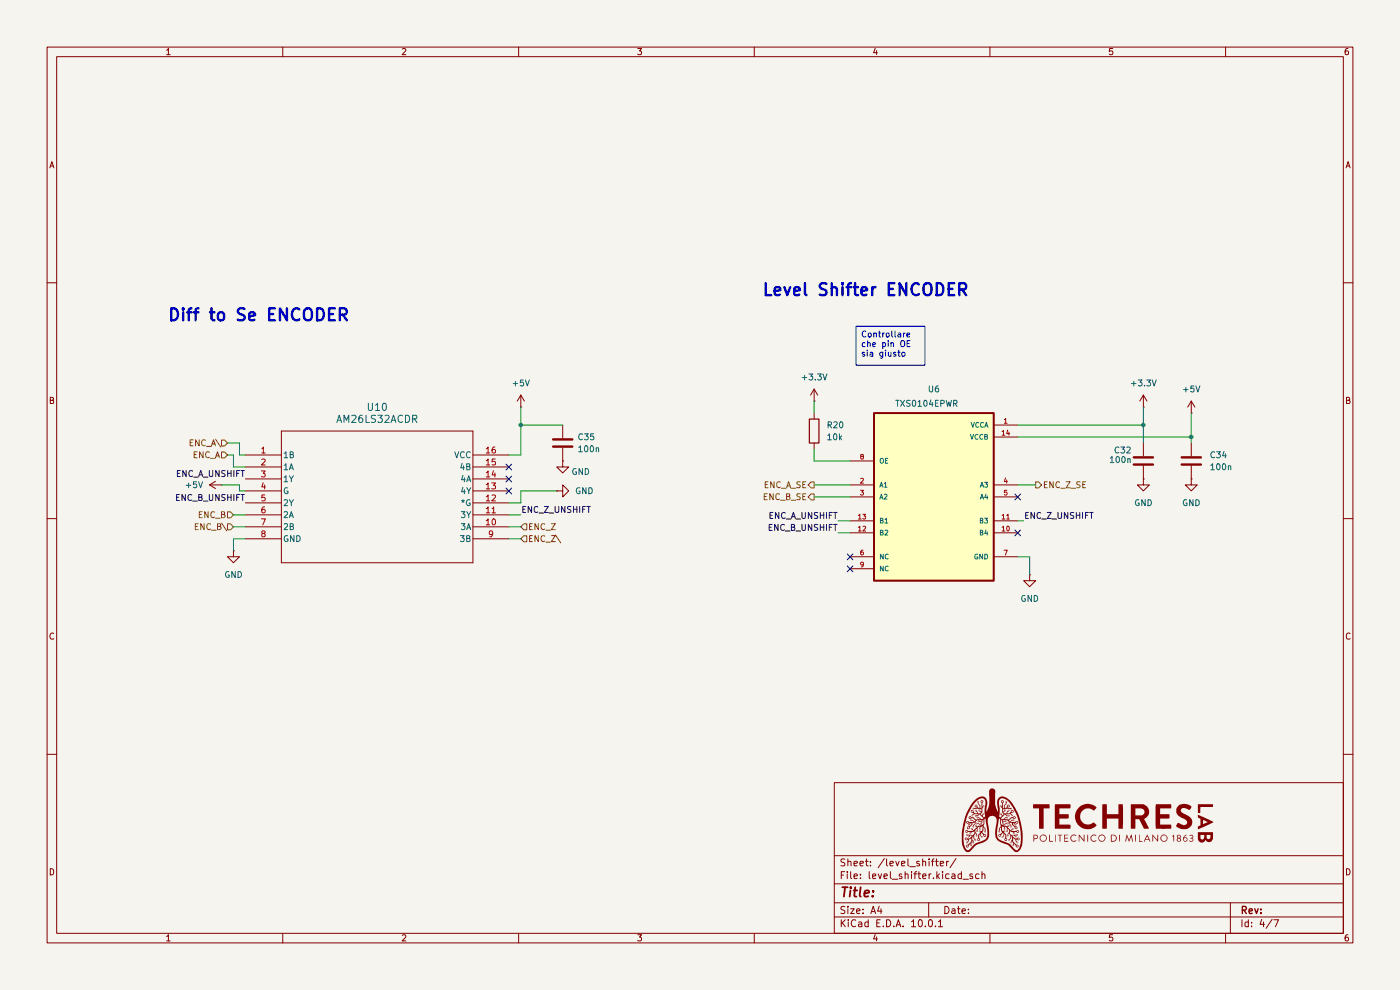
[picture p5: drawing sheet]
(kicad_sch
 (version 20260306)
 (generator "eeschema")
 (generator_version "10.0")
 (paper "A4")
 (lib_symbols
  (symbol "AM26LS32ACDR:AM26LS32ACDR"
   (pin_names
    (offset 0.254)) (exclude_from_sim no) (in_bom yes) (on_board yes)
   (in_pos_files yes)
   (duplicate_pin_numbers_are_jumpers no)
   (property "Reference" "U" (at 27.94 10.16 0) (show_name no) (do_not_autoplace no) (effects (font (size 1.524 1.524))))
   (property "Value" "AM26LS32ACDR" (at 27.94 7.62 0) (show_name no) (do_not_autoplace no) (effects (font (size 1.524 1.524))))
   (property "Footprint" "D16" (at 0 0 0) (show_name no) (do_not_autoplace no) (hide yes) (effects (font (size 1.27 1.27)
    (italic yes))))
   (property "Datasheet" "https://www.ti.com/lit/gpn/am26ls32ac" (at 0 0 0) (show_name no) (do_not_autoplace no) (hide yes) (effects (font (size 1.27 1.27)
    (italic yes))))
   (property "Description" "" (at 0 0 0) (show_name no) (do_not_autoplace no) (hide yes) (effects (font (size 1.27 1.27))))
   (property "ki_locked" "" (at 0 0 0) (show_name no) (do_not_autoplace no) (effects (font (size 1.27 1.27))))
   (symbol "AM26LS32ACDR_0_1"
    (polyline (pts (xy 7.62 5.08) (xy 7.62 -22.86)) (stroke (width 0.127) (type default)) (fill (type none)))
    (polyline (pts (xy 7.62 -22.86) (xy 48.26 -22.86)) (stroke (width 0.127) (type default)) (fill (type none)))
    (polyline (pts (xy 48.26 5.08) (xy 7.62 5.08)) (stroke (width 0.127) (type default)) (fill (type none)))
    (polyline (pts (xy 48.26 -22.86) (xy 48.26 5.08)) (stroke (width 0.127) (type default)) (fill (type none)))
    (pin input line (at 0 0 0) (length 7.62) (name "1B" (effects (font (size 1.27 1.27)))) (number "1" (effects (font (size 1.27 1.27)))))
    (pin input line (at 0 -2.54 0) (length 7.62) (name "1A" (effects (font (size 1.27 1.27)))) (number "2" (effects (font (size 1.27 1.27)))))
    (pin output line (at 0 -5.08 0) (length 7.62) (name "1Y" (effects (font (size 1.27 1.27)))) (number "3" (effects (font (size 1.27 1.27)))))
    (pin unspecified line (at 0 -7.62 0) (length 7.62) (name "G" (effects (font (size 1.27 1.27)))) (number "4" (effects (font (size 1.27 1.27)))))
    (pin output line (at 0 -10.16 0) (length 7.62) (name "2Y" (effects (font (size 1.27 1.27)))) (number "5" (effects (font (size 1.27 1.27)))))
    (pin input line (at 0 -12.7 0) (length 7.62) (name "2A" (effects (font (size 1.27 1.27)))) (number "6" (effects (font (size 1.27 1.27)))))
    (pin input line (at 0 -15.24 0) (length 7.62) (name "2B" (effects (font (size 1.27 1.27)))) (number "7" (effects (font (size 1.27 1.27)))))
    (pin power_in line (at 0 -17.78 0) (length 7.62) (name "GND" (effects (font (size 1.27 1.27)))) (number "8" (effects (font (size 1.27 1.27)))))
    (pin input line (at 55.88 -17.78 180) (length 7.62) (name "3B" (effects (font (size 1.27 1.27)))) (number "9" (effects (font (size 1.27 1.27)))))
    (pin input line (at 55.88 -15.24 180) (length 7.62) (name "3A" (effects (font (size 1.27 1.27)))) (number "10" (effects (font (size 1.27 1.27)))))
    (pin output line (at 55.88 -12.7 180) (length 7.62) (name "3Y" (effects (font (size 1.27 1.27)))) (number "11" (effects (font (size 1.27 1.27)))))
    (pin unspecified line (at 55.88 -10.16 180) (length 7.62) (name "*G" (effects (font (size 1.27 1.27)))) (number "12" (effects (font (size 1.27 1.27)))))
    (pin output line (at 55.88 -7.62 180) (length 7.62) (name "4Y" (effects (font (size 1.27 1.27)))) (number "13" (effects (font (size 1.27 1.27)))))
    (pin input line (at 55.88 -5.08 180) (length 7.62) (name "4A" (effects (font (size 1.27 1.27)))) (number "14" (effects (font (size 1.27 1.27)))))
    (pin input line (at 55.88 -2.54 180) (length 7.62) (name "4B" (effects (font (size 1.27 1.27)))) (number "15" (effects (font (size 1.27 1.27)))))
    (pin power_in line (at 55.88 0 180) (length 7.62) (name "VCC" (effects (font (size 1.27 1.27)))) (number "16" (effects (font (size 1.27 1.27))))))
   (embedded_fonts no))
  (symbol "Device:C"
   (pin_numbers (hide yes))
   (pin_names
    (offset 0.254)) (exclude_from_sim no) (in_bom yes) (on_board yes)
   (in_pos_files yes)
   (duplicate_pin_numbers_are_jumpers no)
   (property "Reference" "C" (at 0.635 2.54 0) (show_name no) (do_not_autoplace no) (effects (font (size 1.27 1.27)) (justify left)))
   (property "Value" "C" (at 0.635 -2.54 0) (show_name no) (do_not_autoplace no) (effects (font (size 1.27 1.27)) (justify left)))
   (property "Footprint" "" (at 0.9652 -3.81 0) (show_name no) (do_not_autoplace no) (hide yes) (effects (font (size 1.27 1.27))))
   (property "Datasheet" "" (at 0 0 0) (show_name no) (do_not_autoplace no) (hide yes) (effects (font (size 1.27 1.27))))
   (property "Description" "Unpolarized capacitor" (at 0 0 0) (show_name no) (do_not_autoplace no) (hide yes) (effects (font (size 1.27 1.27))))
   (symbol "C_0_1"
    (polyline (pts (xy -2.032 0.762) (xy 2.032 0.762)) (stroke (width 0.508) (type default)) (fill (type none)))
    (polyline (pts (xy -2.032 -0.762) (xy 2.032 -0.762)) (stroke (width 0.508) (type default)) (fill (type none))))
   (symbol "C_1_1"
    (pin passive line (at 0 3.81 270) (length 2.794) (name "" (effects (font (size 1.27 1.27)))) (number "1" (effects (font (size 1.27 1.27)))))
    (pin passive line (at 0 -3.81 90) (length 2.794) (name "" (effects (font (size 1.27 1.27)))) (number "2" (effects (font (size 1.27 1.27))))))
   (embedded_fonts no))
  (symbol "Device:R"
   (pin_numbers (hide yes))
   (pin_names
    (offset 0)) (exclude_from_sim no) (in_bom yes) (on_board yes)
   (in_pos_files yes)
   (duplicate_pin_numbers_are_jumpers no)
   (property "Reference" "R" (at 2.032 0 90) (show_name no) (do_not_autoplace no) (effects (font (size 1.27 1.27))))
   (property "Value" "R" (at 0 0 90) (show_name no) (do_not_autoplace no) (effects (font (size 1.27 1.27))))
   (property "Footprint" "" (at -1.778 0 90) (show_name no) (do_not_autoplace no) (hide yes) (effects (font (size 1.27 1.27))))
   (property "Datasheet" "" (at 0 0 0) (show_name no) (do_not_autoplace no) (hide yes) (effects (font (size 1.27 1.27))))
   (property "Description" "Resistor" (at 0 0 0) (show_name no) (do_not_autoplace no) (hide yes) (effects (font (size 1.27 1.27))))
   (symbol "R_0_1"
    (rectangle (start -1.016 -2.54) (end 1.016 2.54) (stroke (width 0.254) (type default)) (fill (type none))))
   (symbol "R_1_1"
    (pin passive line (at 0 3.81 270) (length 1.27) (name "" (effects (font (size 1.27 1.27)))) (number "1" (effects (font (size 1.27 1.27)))))
    (pin passive line (at 0 -3.81 90) (length 1.27) (name "" (effects (font (size 1.27 1.27)))) (number "2" (effects (font (size 1.27 1.27))))))
   (embedded_fonts no))
  (symbol "TXS0104EPWR:TXS0104EPWR"
   (pin_names
    (offset 1.016)) (exclude_from_sim no) (in_bom yes) (on_board yes)
   (in_pos_files yes)
   (duplicate_pin_numbers_are_jumpers no)
   (property "Reference" "U" (at -12.7 18.78 0) (show_name no) (do_not_autoplace no) (effects (font (size 1.27 1.27)) (justify left bottom)))
   (property "Value" "TXS0104EPWR" (at -12.7 -21.78 0) (show_name no) (do_not_autoplace no) (effects (font (size 1.27 1.27)) (justify left bottom)))
   (property "Footprint" "TXS0104EPWR:SOP65P640X120-14N" (at 0 0 0) (show_name no) (do_not_autoplace no) (hide yes) (effects (font (size 1.27 1.27)) (justify bottom)))
   (property "Datasheet" "" (at 0 0 0) (show_name no) (do_not_autoplace no) (hide yes) (effects (font (size 1.27 1.27))))
   (property "Description" "Four-bit bidirectional voltage-level shifter for open-drain and push-pull applications" (at 0 0 0) (show_name no) (do_not_autoplace no) (hide yes) (effects (font (size 1.27 1.27)) (justify bottom)))
   (property "MF" "Texas Instruments" (at 0 0 0) (show_name no) (do_not_autoplace no) (hide yes) (effects (font (size 1.27 1.27)) (justify bottom)))
   (property "Package" "TSSOP-14 Texas Instruments" (at 0 0 0) (show_name no) (do_not_autoplace no) (hide yes) (effects (font (size 1.27 1.27)) (justify bottom)))
   (property "Price" "None" (at 0 0 0) (show_name no) (do_not_autoplace no) (hide yes) (effects (font (size 1.27 1.27)) (justify bottom)))
   (property "SnapEDA_Link" "https://www.snapeda.com/parts/TXS0104EPWR/Texas+Instruments/view-part/?ref=snap" (at 0 0 0) (show_name no) (do_not_autoplace no) (hide yes) (effects (font (size 1.27 1.27)) (justify bottom)))
   (property "MP" "TXS0104EPWR" (at 0 0 0) (show_name no) (do_not_autoplace no) (hide yes) (effects (font (size 1.27 1.27)) (justify bottom)))
   (property "Availability" "In Stock" (at 0 0 0) (show_name no) (do_not_autoplace no) (hide yes) (effects (font (size 1.27 1.27)) (justify bottom)))
   (property "Check_prices" "https://www.snapeda.com/parts/TXS0104EPWR/Texas+Instruments/view-part/?ref=eda" (at 0 0 0) (show_name no) (do_not_autoplace no) (hide yes) (effects (font (size 1.27 1.27)) (justify bottom)))
   (symbol "TXS0104EPWR_0_0"
    (rectangle (start -12.7 -17.78) (end 12.7 17.78) (stroke (width 0.41) (type default)) (fill (type background)))
    (pin power_in line (at 17.78 15.24 180) (length 5.08) (name "VCCA" (effects (font (size 1.016 1.016)))) (number "1" (effects (font (size 1.016 1.016)))))
    (pin bidirectional line (at -17.78 2.54 0) (length 5.08) (name "A1" (effects (font (size 1.016 1.016)))) (number "2" (effects (font (size 1.016 1.016)))))
    (pin bidirectional line (at -17.78 0 0) (length 5.08) (name "A2" (effects (font (size 1.016 1.016)))) (number "3" (effects (font (size 1.016 1.016)))))
    (pin bidirectional line (at 17.78 2.54 180) (length 5.08) (name "A3" (effects (font (size 1.016 1.016)))) (number "4" (effects (font (size 1.016 1.016)))))
    (pin bidirectional line (at 17.78 0 180) (length 5.08) (name "A4" (effects (font (size 1.016 1.016)))) (number "5" (effects (font (size 1.016 1.016)))))
    (pin power_in line (at 17.78 -12.7 180) (length 5.08) (name "GND" (effects (font (size 1.016 1.016)))) (number "7" (effects (font (size 1.016 1.016)))))
    (pin input line (at -17.78 7.62 0) (length 5.08) (name "OE" (effects (font (size 1.016 1.016)))) (number "8" (effects (font (size 1.016 1.016)))))
    (pin bidirectional line (at 17.78 -7.62 180) (length 5.08) (name "B4" (effects (font (size 1.016 1.016)))) (number "10" (effects (font (size 1.016 1.016)))))
    (pin bidirectional line (at 17.78 -5.08 180) (length 5.08) (name "B3" (effects (font (size 1.016 1.016)))) (number "11" (effects (font (size 1.016 1.016)))))
    (pin bidirectional line (at -17.78 -7.62 0) (length 5.08) (name "B2" (effects (font (size 1.016 1.016)))) (number "12" (effects (font (size 1.016 1.016)))))
    (pin bidirectional line (at -17.78 -5.08 0) (length 5.08) (name "B1" (effects (font (size 1.016 1.016)))) (number "13" (effects (font (size 1.016 1.016)))))
    (pin power_in line (at 17.78 12.7 180) (length 5.08) (name "VCCB" (effects (font (size 1.016 1.016)))) (number "14" (effects (font (size 1.016 1.016))))))
   (symbol "TXS0104EPWR_1_0"
    (pin bidirectional line (at -17.78 -12.7 0) (length 5.08) (name "NC" (effects (font (size 1.016 1.016)))) (number "6" (effects (font (size 1.016 1.016)))))
    (pin bidirectional line (at -17.78 -15.24 0) (length 5.08) (name "NC" (effects (font (size 1.016 1.016)))) (number "9" (effects (font (size 1.016 1.016))))))
   (embedded_fonts no))
  (symbol "power:+3.3V"
   (power global)
   (pin_numbers (hide yes))
   (pin_names
    (offset 0) (hide yes)) (exclude_from_sim no) (in_bom yes) (on_board yes)
   (in_pos_files yes)
   (duplicate_pin_numbers_are_jumpers no)
   (property "Reference" "#PWR" (at 0 -3.81 0) (show_name no) (do_not_autoplace no) (hide yes) (effects (font (size 1.27 1.27))))
   (property "Value" "+3.3V" (at 0 3.556 0) (show_name no) (do_not_autoplace no) (effects (font (size 1.27 1.27))))
   (property "Footprint" "" (at 0 0 0) (show_name no) (do_not_autoplace no) (hide yes) (effects (font (size 1.27 1.27))))
   (property "Datasheet" "" (at 0 0 0) (show_name no) (do_not_autoplace no) (hide yes) (effects (font (size 1.27 1.27))))
   (property "Description" "Power symbol creates a global label with name \"+3.3V\"" (at 0 0 0) (show_name no) (do_not_autoplace no) (hide yes) (effects (font (size 1.27 1.27))))
   (symbol "+3.3V_0_1"
    (polyline (pts (xy -0.762 1.27) (xy 0 2.54)) (stroke (width 0) (type default)) (fill (type none)))
    (polyline (pts (xy 0 2.54) (xy 0.762 1.27)) (stroke (width 0) (type default)) (fill (type none)))
    (polyline (pts (xy 0 0) (xy 0 2.54)) (stroke (width 0) (type default)) (fill (type none))))
   (symbol "+3.3V_1_1"
    (pin power_in line (at 0 0 90) (length 0) (name "" (effects (font (size 1.27 1.27)))) (number "1" (effects (font (size 1.27 1.27))))))
   (embedded_fonts no))
  (symbol "power:+5V"
   (power global)
   (pin_numbers (hide yes))
   (pin_names
    (offset 0) (hide yes)) (exclude_from_sim no) (in_bom yes) (on_board yes)
   (in_pos_files yes)
   (duplicate_pin_numbers_are_jumpers no)
   (property "Reference" "#PWR" (at 0 -3.81 0) (show_name no) (do_not_autoplace no) (hide yes) (effects (font (size 1.27 1.27))))
   (property "Value" "+5V" (at 0 3.556 0) (show_name no) (do_not_autoplace no) (effects (font (size 1.27 1.27))))
   (property "Footprint" "" (at 0 0 0) (show_name no) (do_not_autoplace no) (hide yes) (effects (font (size 1.27 1.27))))
   (property "Datasheet" "" (at 0 0 0) (show_name no) (do_not_autoplace no) (hide yes) (effects (font (size 1.27 1.27))))
   (property "Description" "Power symbol creates a global label with name \"+5V\"" (at 0 0 0) (show_name no) (do_not_autoplace no) (hide yes) (effects (font (size 1.27 1.27))))
   (symbol "+5V_0_1"
    (polyline (pts (xy -0.762 1.27) (xy 0 2.54)) (stroke (width 0) (type default)) (fill (type none)))
    (polyline (pts (xy 0 2.54) (xy 0.762 1.27)) (stroke (width 0) (type default)) (fill (type none)))
    (polyline (pts (xy 0 0) (xy 0 2.54)) (stroke (width 0) (type default)) (fill (type none))))
   (symbol "+5V_1_1"
    (pin power_in line (at 0 0 90) (length 0) (name "" (effects (font (size 1.27 1.27)))) (number "1" (effects (font (size 1.27 1.27))))))
   (embedded_fonts no))
  (symbol "power:GND"
   (power global)
   (pin_numbers (hide yes))
   (pin_names
    (offset 0) (hide yes)) (exclude_from_sim no) (in_bom yes) (on_board yes)
   (in_pos_files yes)
   (duplicate_pin_numbers_are_jumpers no)
   (property "Reference" "#PWR" (at 0 -6.35 0) (show_name no) (do_not_autoplace no) (hide yes) (effects (font (size 1.27 1.27))))
   (property "Value" "GND" (at 0 -3.81 0) (show_name no) (do_not_autoplace no) (effects (font (size 1.27 1.27))))
   (property "Footprint" "" (at 0 0 0) (show_name no) (do_not_autoplace no) (hide yes) (effects (font (size 1.27 1.27))))
   (property "Datasheet" "" (at 0 0 0) (show_name no) (do_not_autoplace no) (hide yes) (effects (font (size 1.27 1.27))))
   (property "Description" "Power symbol creates a global label with name \"GND\" , ground" (at 0 0 0) (show_name no) (do_not_autoplace no) (hide yes) (effects (font (size 1.27 1.27))))
   (symbol "GND_0_1"
    (polyline (pts (xy 0 0) (xy 0 -1.27) (xy 1.27 -1.27) (xy 0 -2.54) (xy -1.27 -1.27) (xy 0 -1.27)) (stroke (width 0) (type default)) (fill (type none))))
   (symbol "GND_1_1"
    (pin power_in line (at 0 0 270) (length 0) (name "" (effects (font (size 1.27 1.27)))) (number "1" (effects (font (size 1.27 1.27))))))
   (embedded_fonts no)))
 (text "Level Shifter ENCODER\n"
  (exclude_from_sim no)
  (at 183.642 59.182 0)
  (effects (font (size 2.54 2.54) (thickness 0.508)
    (bold yes))))
 (text "Diff to Se ENCODER"
  (exclude_from_sim no)
  (at 54.864 64.516 0)
  (effects (font (size 2.54 2.54) (thickness 0.508)
    (bold yes))))
 (junction
  (at 252.73 90.17)
  (diameter 0)
  (color 0 0 0 0))
 (junction
  (at 242.57 87.63)
  (diameter 0)
  (color 0 0 0 0))
 (junction
  (at 110.49 87.63)
  (diameter 0)
  (color 0 0 0 0))
 (no_connect
  (at 107.95 96.52))
 (no_connect
  (at 215.9 110.49))
 (no_connect
  (at 180.34 118.11))
 (no_connect
  (at 215.9 102.87))
 (no_connect
  (at 107.95 101.6))
 (no_connect
  (at 107.95 99.06))
 (no_connect
  (at 180.34 115.57))
 (wire
  (pts (xy 110.49 104.14) (xy 110.49 101.6))
  (stroke (width 0) (type default)))
 (wire
  (pts (xy 107.95 104.14) (xy 110.49 104.14))
  (stroke (width 0) (type default)))
 (wire
  (pts (xy 48.26 91.44) (xy 50.8 91.44))
  (stroke (width 0) (type default)))
 (wire
  (pts (xy 242.57 83.82) (xy 242.57 87.63))
  (stroke (width 0) (type default)))
 (wire
  (pts (xy 242.57 87.63) (xy 242.57 91.44))
  (stroke (width 0) (type default)))
 (wire
  (pts (xy 218.44 115.57) (xy 215.9 115.57))
  (stroke (width 0) (type default)))
 (wire
  (pts (xy 46.99 100.33) (xy 50.8 100.33))
  (stroke (width 0) (type default)))
 (wire
  (pts (xy 107.95 111.76) (xy 110.49 111.76))
  (stroke (width 0) (type default)))
 (wire
  (pts (xy 172.72 100.33) (xy 180.34 100.33))
  (stroke (width 0) (type default)))
 (wire
  (pts (xy 49.53 106.68) (xy 52.07 106.68))
  (stroke (width 0) (type default)))
 (wire
  (pts (xy 177.8 110.49) (xy 180.34 110.49))
  (stroke (width 0) (type default)))
 (wire
  (pts (xy 110.49 101.6) (xy 118.11 101.6))
  (stroke (width 0) (type default)))
 (wire
  (pts (xy 215.9 90.17) (xy 252.73 90.17))
  (stroke (width 0) (type default)))
 (wire
  (pts (xy 49.53 96.52) (xy 52.07 96.52))
  (stroke (width 0) (type default)))
 (wire
  (pts (xy 49.53 111.76) (xy 52.07 111.76))
  (stroke (width 0) (type default)))
 (wire
  (pts (xy 50.8 100.33) (xy 50.8 101.6))
  (stroke (width 0) (type default)))
 (wire
  (pts (xy 107.95 109.22) (xy 110.49 109.22))
  (stroke (width 0) (type default)))
 (wire
  (pts (xy 110.49 87.63) (xy 110.49 93.98))
  (stroke (width 0) (type default)))
 (wire
  (pts (xy 50.8 93.98) (xy 52.07 93.98))
  (stroke (width 0) (type default)))
 (wire
  (pts (xy 252.73 90.17) (xy 252.73 91.44))
  (stroke (width 0) (type default)))
 (wire
  (pts (xy 50.8 91.44) (xy 50.8 93.98))
  (stroke (width 0) (type default)))
 (wire
  (pts (xy 252.73 85.09) (xy 252.73 90.17))
  (stroke (width 0) (type default)))
 (wire
  (pts (xy 215.9 87.63) (xy 242.57 87.63))
  (stroke (width 0) (type default)))
 (wire
  (pts (xy 218.44 119.38) (xy 218.44 115.57))
  (stroke (width 0) (type default)))
 (wire
  (pts (xy 172.72 102.87) (xy 180.34 102.87))
  (stroke (width 0) (type default)))
 (wire
  (pts (xy 215.9 107.95) (xy 217.17 107.95))
  (stroke (width 0) (type default)))
 (wire
  (pts (xy 110.49 83.82) (xy 110.49 87.63))
  (stroke (width 0) (type default)))
 (wire
  (pts (xy 110.49 93.98) (xy 107.95 93.98))
  (stroke (width 0) (type default)))
 (wire
  (pts (xy 172.72 95.25) (xy 180.34 95.25))
  (stroke (width 0) (type default)))
 (wire
  (pts (xy 119.38 87.63) (xy 110.49 87.63))
  (stroke (width 0) (type default)))
 (wire
  (pts (xy 49.53 109.22) (xy 52.07 109.22))
  (stroke (width 0) (type default)))
 (wire
  (pts (xy 177.8 107.95) (xy 180.34 107.95))
  (stroke (width 0) (type default)))
 (wire
  (pts (xy 50.8 101.6) (xy 52.07 101.6))
  (stroke (width 0) (type default)))
 (wire
  (pts (xy 219.71 100.33) (xy 215.9 100.33))
  (stroke (width 0) (type default)))
 (wire
  (pts (xy 49.53 114.3) (xy 49.53 111.76))
  (stroke (width 0) (type default)))
 (wire
  (pts (xy 48.26 93.98) (xy 49.53 93.98))
  (stroke (width 0) (type default)))
 (wire
  (pts (xy 172.72 82.55) (xy 172.72 85.09))
  (stroke (width 0) (type default)))
 (wire
  (pts (xy 49.53 93.98) (xy 49.53 96.52))
  (stroke (width 0) (type default)))
 (wire
  (pts (xy 107.95 106.68) (xy 110.49 106.68))
  (stroke (width 0) (type default)))
 (wire
  (pts (xy 172.72 92.71) (xy 172.72 95.25))
  (stroke (width 0) (type default)))
 (label "ENC_Z_UNSHIFT"
  (at 110.49 106.68 0)
  (effects (font (size 1.27 1.27)) (justify left bottom)))
 (label "ENC_A_UNSHIFT"
  (at 177.8 107.95 180)
  (effects (font (size 1.27 1.27)) (justify right bottom)))
 (label "ENC_B_UNSHIFT"
  (at 177.8 110.49 180)
  (effects (font (size 1.27 1.27)) (justify right bottom)))
 (label "ENC_B_UNSHIFT"
  (at 52.07 104.14 180)
  (effects (font (size 1.27 1.27)) (justify right bottom)))
 (label "ENC_Z_UNSHIFT"
  (at 217.17 107.95 0)
  (effects (font (size 1.27 1.27)) (justify left bottom)))
 (label "ENC_A_UNSHIFT"
  (at 52.07 99.06 180)
  (effects (font (size 1.27 1.27)) (justify right bottom)))
 (hierarchical_label "ENC_A\\"
  (shape input)
  (at 48.26 91.44 180)
  (effects (font (size 1.27 1.27)) (justify right)))
 (hierarchical_label "ENC_A"
  (shape input)
  (at 48.26 93.98 180)
  (effects (font (size 1.27 1.27)) (justify right)))
 (hierarchical_label "ENC_B\\"
  (shape input)
  (at 49.53 109.22 180)
  (effects (font (size 1.27 1.27)) (justify right)))
 (hierarchical_label "ENC_Z\\"
  (shape input)
  (at 110.49 111.76 0)
  (effects (font (size 1.27 1.27)) (justify left)))
 (hierarchical_label "ENC_A_SE"
  (shape output)
  (at 172.72 100.33 180)
  (effects (font (size 1.27 1.27)) (justify right)))
 (hierarchical_label "ENC_B"
  (shape input)
  (at 49.53 106.68 180)
  (effects (font (size 1.27 1.27)) (justify right)))
 (hierarchical_label "ENC_Z"
  (shape input)
  (at 110.49 109.22 0)
  (effects (font (size 1.27 1.27)) (justify left)))
 (hierarchical_label "ENC_Z_SE"
  (shape output)
  (at 219.71 100.33 0)
  (effects (font (size 1.27 1.27)) (justify left)))
 (hierarchical_label "ENC_B_SE"
  (shape output)
  (at 172.72 102.87 180)
  (effects (font (size 1.27 1.27)) (justify right)))
 (symbol
  (lib_id "power:GND")
  (at 242.57 99.06 0)
  (unit 1)
  (body_style 1)
  (exclude_from_sim no)
  (in_bom yes)
  (on_board yes)
  (in_pos_files yes)
  (dnp no)
  (fields_autoplaced yes)
  (property "Reference" "#PWR0106" (at 242.57 105.41 0) (hide yes) (show_name no) (do_not_autoplace no) (effects (font (size 1.27 1.27))))
  (property "Value" "GND" (at 242.57 104.14 0) (show_name no) (do_not_autoplace no) (effects (font (size 1.27 1.27))))
  (property "Footprint" "" (at 242.57 99.06 0) (hide yes) (show_name no) (do_not_autoplace no) (effects (font (size 1.27 1.27))))
  (property "Datasheet" "" (at 242.57 99.06 0) (hide yes) (show_name no) (do_not_autoplace no) (effects (font (size 1.27 1.27))))
  (property "Description" "Power symbol creates a global label with name \"GND\" , ground" (at 242.57 99.06 0) (hide yes) (show_name no) (do_not_autoplace no) (effects (font (size 1.27 1.27))))
  (pin "1"))
 (symbol
  (lib_id "power:+5V")
  (at 252.73 85.09 0)
  (unit 1)
  (body_style 1)
  (exclude_from_sim no)
  (in_bom yes)
  (on_board yes)
  (in_pos_files yes)
  (dnp no)
  (fields_autoplaced yes)
  (property "Reference" "#PWR088" (at 252.73 88.9 0) (hide yes) (show_name no) (do_not_autoplace no) (effects (font (size 1.27 1.27))))
  (property "Value" "+5V" (at 252.73 80.01 0) (show_name no) (do_not_autoplace no) (effects (font (size 1.27 1.27))))
  (property "Footprint" "" (at 252.73 85.09 0) (hide yes) (show_name no) (do_not_autoplace no) (effects (font (size 1.27 1.27))))
  (property "Datasheet" "" (at 252.73 85.09 0) (hide yes) (show_name no) (do_not_autoplace no) (effects (font (size 1.27 1.27))))
  (property "Description" "Power symbol creates a global label with name \"+5V\"" (at 252.73 85.09 0) (hide yes) (show_name no) (do_not_autoplace no) (effects (font (size 1.27 1.27))))
  (pin "1"))
 (symbol
  (lib_id "Device:R")
  (at 172.72 88.9 0)
  (unit 1)
  (body_style 1)
  (exclude_from_sim no)
  (in_bom yes)
  (on_board yes)
  (in_pos_files yes)
  (dnp no)
  (fields_autoplaced yes)
  (property "Reference" "R20" (at 175.26 87.6299 0) (show_name no) (do_not_autoplace no) (effects (font (size 1.27 1.27)) (justify left)))
  (property "Value" "10k" (at 175.26 90.1699 0) (show_name no) (do_not_autoplace no) (effects (font (size 1.27 1.27)) (justify left)))
  (property "Footprint" "Resistor_SMD:R_1206_3216Metric_Pad1.30x1.75mm_HandSolder" (at 170.942 88.9 90) (hide yes) (show_name no) (do_not_autoplace no) (effects (font (size 1.27 1.27))))
  (property "Datasheet" "" (at 172.72 88.9 0) (hide yes) (show_name no) (do_not_autoplace no) (effects (font (size 1.27 1.27))))
  (property "Description" "Resistor" (at 172.72 88.9 0) (hide yes) (show_name no) (do_not_autoplace no) (effects (font (size 1.27 1.27))))
  (property "JLC" "C1489" (at 172.72 88.9 0) (hide yes) (show_name no) (do_not_autoplace no) (effects (font (size 1.27 1.27))))
  (property "LCSC Part #" "" (at 172.72 88.9 0) (hide yes) (show_name no) (do_not_autoplace no) (effects (font (size 1.27 1.27))))
  (pin "1")
  (pin "2"))
 (symbol
  (lib_id "power:+3.3V")
  (at 172.72 82.55 0)
  (unit 1)
  (body_style 1)
  (exclude_from_sim no)
  (in_bom yes)
  (on_board yes)
  (in_pos_files yes)
  (dnp no)
  (fields_autoplaced yes)
  (property "Reference" "#PWR074" (at 172.72 86.36 0) (hide yes) (show_name no) (do_not_autoplace no) (effects (font (size 1.27 1.27))))
  (property "Value" "+3.3V" (at 172.72 77.47 0) (show_name no) (do_not_autoplace no) (effects (font (size 1.27 1.27))))
  (property "Footprint" "" (at 172.72 82.55 0) (hide yes) (show_name no) (do_not_autoplace no) (effects (font (size 1.27 1.27))))
  (property "Datasheet" "" (at 172.72 82.55 0) (hide yes) (show_name no) (do_not_autoplace no) (effects (font (size 1.27 1.27))))
  (property "Description" "Power symbol creates a global label with name \"+3.3V\"" (at 172.72 82.55 0) (hide yes) (show_name no) (do_not_autoplace no) (effects (font (size 1.27 1.27))))
  (pin "1"))
 (symbol
  (lib_id "power:+3.3V")
  (at 242.57 83.82 0)
  (unit 1)
  (body_style 1)
  (exclude_from_sim no)
  (in_bom yes)
  (on_board yes)
  (in_pos_files yes)
  (dnp no)
  (fields_autoplaced yes)
  (property "Reference" "#PWR080" (at 242.57 87.63 0) (hide yes) (show_name no) (do_not_autoplace no) (effects (font (size 1.27 1.27))))
  (property "Value" "+3.3V" (at 242.57 78.74 0) (show_name no) (do_not_autoplace no) (effects (font (size 1.27 1.27))))
  (property "Footprint" "" (at 242.57 83.82 0) (hide yes) (show_name no) (do_not_autoplace no) (effects (font (size 1.27 1.27))))
  (property "Datasheet" "" (at 242.57 83.82 0) (hide yes) (show_name no) (do_not_autoplace no) (effects (font (size 1.27 1.27))))
  (property "Description" "Power symbol creates a global label with name \"+3.3V\"" (at 242.57 83.82 0) (hide yes) (show_name no) (do_not_autoplace no) (effects (font (size 1.27 1.27))))
  (pin "1"))
 (symbol
  (lib_id "Device:C")
  (at 252.73 95.25 0)
  (unit 1)
  (body_style 1)
  (exclude_from_sim no)
  (in_bom yes)
  (on_board yes)
  (in_pos_files yes)
  (dnp no)
  (fields_autoplaced yes)
  (property "Reference" "C34" (at 256.54 93.9799 0) (show_name no) (do_not_autoplace no) (effects (font (size 1.27 1.27)) (justify left)))
  (property "Value" "100n" (at 256.54 96.5199 0) (show_name no) (do_not_autoplace no) (effects (font (size 1.27 1.27)) (justify left)))
  (property "Footprint" "Capacitor_SMD:C_1206_3216Metric_Pad1.33x1.80mm_HandSolder" (at 253.6952 99.06 0) (hide yes) (show_name no) (do_not_autoplace no) (effects (font (size 1.27 1.27))))
  (property "Datasheet" "" (at 252.73 95.25 0) (hide yes) (show_name no) (do_not_autoplace no) (effects (font (size 1.27 1.27))))
  (property "Description" "Unpolarized capacitor" (at 252.73 95.25 0) (hide yes) (show_name no) (do_not_autoplace no) (effects (font (size 1.27 1.27))))
  (property "VRATE" "16" (at 252.73 95.25 0) (hide yes) (show_name no) (do_not_autoplace no) (effects (font (size 1.27 1.27))))
  (property "JLC" "C24497" (at 252.73 95.25 0) (hide yes) (show_name no) (do_not_autoplace no) (effects (font (size 1.27 1.27))))
  (property "LCSC Part #" "" (at 252.73 95.25 0) (hide yes) (show_name no) (do_not_autoplace no) (effects (font (size 1.27 1.27))))
  (pin "1")
  (pin "2"))
 (symbol
  (lib_id "Device:C")
  (at 119.38 91.44 0)
  (unit 1)
  (body_style 1)
  (exclude_from_sim no)
  (in_bom yes)
  (on_board yes)
  (in_pos_files yes)
  (dnp no)
  (property "Reference" "C35" (at 122.428 90.17 0) (show_name no) (do_not_autoplace no) (effects (font (size 1.27 1.27)) (justify left)))
  (property "Value" "100n" (at 122.428 92.71 0) (show_name no) (do_not_autoplace no) (effects (font (size 1.27 1.27)) (justify left)))
  (property "Footprint" "Capacitor_SMD:C_1206_3216Metric_Pad1.33x1.80mm_HandSolder" (at 120.3452 95.25 0) (hide yes) (show_name no) (do_not_autoplace no) (effects (font (size 1.27 1.27))))
  (property "Datasheet" "" (at 119.38 91.44 0) (hide yes) (show_name no) (do_not_autoplace no) (effects (font (size 1.27 1.27))))
  (property "Description" "Unpolarized capacitor" (at 119.38 91.44 0) (hide yes) (show_name no) (do_not_autoplace no) (effects (font (size 1.27 1.27))))
  (property "VRATE" "16" (at 119.38 91.44 0) (hide yes) (show_name no) (do_not_autoplace no) (effects (font (size 1.27 1.27))))
  (property "JLC" "C24497" (at 119.38 91.44 0) (hide yes) (show_name no) (do_not_autoplace no) (effects (font (size 1.27 1.27))))
  (property "LCSC Part #" "" (at 119.38 91.44 0) (hide yes) (show_name no) (do_not_autoplace no) (effects (font (size 1.27 1.27))))
  (pin "1")
  (pin "2"))
 (symbol
  (lib_id "Device:C")
  (at 242.57 95.25 0)
  (unit 1)
  (body_style 1)
  (exclude_from_sim no)
  (in_bom yes)
  (on_board yes)
  (in_pos_files yes)
  (dnp no)
  (property "Reference" "C32" (at 236.22 92.964 0) (show_name no) (do_not_autoplace no) (effects (font (size 1.27 1.27)) (justify left)))
  (property "Value" "100n" (at 235.204 94.996 0) (show_name no) (do_not_autoplace no) (effects (font (size 1.27 1.27)) (justify left)))
  (property "Footprint" "Capacitor_SMD:C_1206_3216Metric_Pad1.33x1.80mm_HandSolder" (at 243.5352 99.06 0) (hide yes) (show_name no) (do_not_autoplace no) (effects (font (size 1.27 1.27))))
  (property "Datasheet" "" (at 242.57 95.25 0) (hide yes) (show_name no) (do_not_autoplace no) (effects (font (size 1.27 1.27))))
  (property "Description" "Unpolarized capacitor" (at 242.57 95.25 0) (hide yes) (show_name no) (do_not_autoplace no) (effects (font (size 1.27 1.27))))
  (property "VRATE" "16" (at 242.57 95.25 0) (hide yes) (show_name no) (do_not_autoplace no) (effects (font (size 1.27 1.27))))
  (property "JLC" "C24497" (at 242.57 95.25 0) (hide yes) (show_name no) (do_not_autoplace no) (effects (font (size 1.27 1.27))))
  (property "LCSC Part #" "" (at 242.57 95.25 0) (hide yes) (show_name no) (do_not_autoplace no) (effects (font (size 1.27 1.27))))
  (pin "1")
  (pin "2"))
 (symbol
  (lib_id "power:GND")
  (at 49.53 114.3 0)
  (unit 1)
  (body_style 1)
  (exclude_from_sim no)
  (in_bom yes)
  (on_board yes)
  (in_pos_files yes)
  (dnp no)
  (fields_autoplaced yes)
  (property "Reference" "#PWR090" (at 49.53 120.65 0) (hide yes) (show_name no) (do_not_autoplace no) (effects (font (size 1.27 1.27))))
  (property "Value" "GND" (at 49.53 119.38 0) (show_name no) (do_not_autoplace no) (effects (font (size 1.27 1.27))))
  (property "Footprint" "" (at 49.53 114.3 0) (hide yes) (show_name no) (do_not_autoplace no) (effects (font (size 1.27 1.27))))
  (property "Datasheet" "" (at 49.53 114.3 0) (hide yes) (show_name no) (do_not_autoplace no) (effects (font (size 1.27 1.27))))
  (property "Description" "Power symbol creates a global label with name \"GND\" , ground" (at 49.53 114.3 0) (hide yes) (show_name no) (do_not_autoplace no) (effects (font (size 1.27 1.27))))
  (pin "1"))
 (symbol
  (lib_id "power:GND")
  (at 118.11 101.6 90)
  (unit 1)
  (body_style 1)
  (exclude_from_sim no)
  (in_bom yes)
  (on_board yes)
  (in_pos_files yes)
  (dnp no)
  (fields_autoplaced yes)
  (property "Reference" "#PWR0109" (at 124.46 101.6 0) (hide yes) (show_name no) (do_not_autoplace no) (effects (font (size 1.27 1.27))))
  (property "Value" "GND" (at 121.92 101.5999 90) (show_name no) (do_not_autoplace no) (effects (font (size 1.27 1.27)) (justify right)))
  (property "Footprint" "" (at 118.11 101.6 0) (hide yes) (show_name no) (do_not_autoplace no) (effects (font (size 1.27 1.27))))
  (property "Datasheet" "" (at 118.11 101.6 0) (hide yes) (show_name no) (do_not_autoplace no) (effects (font (size 1.27 1.27))))
  (property "Description" "Power symbol creates a global label with name \"GND\" , ground" (at 118.11 101.6 0) (hide yes) (show_name no) (do_not_autoplace no) (effects (font (size 1.27 1.27))))
  (pin "1"))
 (symbol
  (lib_id "TXS0104EPWR:TXS0104EPWR")
  (at 198.12 102.87 0)
  (unit 1)
  (body_style 1)
  (exclude_from_sim no)
  (in_bom yes)
  (on_board yes)
  (in_pos_files yes)
  (dnp no)
  (property "Reference" "U6" (at 198.12 80.01 0) (show_name no) (do_not_autoplace no) (effects (font (size 1.27 1.27))))
  (property "Value" "TXS0104EPWR" (at 196.596 83.058 0) (show_name no) (do_not_autoplace no) (effects (font (size 1.27 1.27))))
  (property "Footprint" "TXS0104EPWR:SOP65P640X120-14N" (at 198.12 102.87 0) (hide yes) (show_name no) (do_not_autoplace no) (effects (font (size 1.27 1.27)) (justify bottom)))
  (property "Datasheet" "" (at 198.12 102.87 0) (hide yes) (show_name no) (do_not_autoplace no) (effects (font (size 1.27 1.27))))
  (property "Description" "Four-bit bidirectional voltage-level shifter for open-drain and push-pull applications" (at 198.12 102.87 0) (hide yes) (show_name no) (do_not_autoplace no) (effects (font (size 1.27 1.27))))
  (property "MF" "Texas Instruments" (at 198.12 102.87 0) (hide yes) (show_name no) (do_not_autoplace no) (effects (font (size 1.27 1.27)) (justify bottom)))
  (property "Description_1" "Four-bit bidirectional voltage-level shifter for open-drain and push-pull applications" (at 198.12 102.87 0) (hide yes) (show_name no) (do_not_autoplace no) (effects (font (size 1.27 1.27)) (justify bottom)))
  (property "Package" "TSSOP-14 Texas Instruments" (at 198.12 102.87 0) (hide yes) (show_name no) (do_not_autoplace no) (effects (font (size 1.27 1.27)) (justify bottom)))
  (property "Price" "None" (at 198.12 102.87 0) (hide yes) (show_name no) (do_not_autoplace no) (effects (font (size 1.27 1.27)) (justify bottom)))
  (property "SnapEDA_Link" "https://www.snapeda.com/parts/TXS0104EPWR/Texas+Instruments/view-part/?ref=snap" (at 198.12 102.87 0) (hide yes) (show_name no) (do_not_autoplace no) (effects (font (size 1.27 1.27)) (justify bottom)))
  (property "MP" "TXS0104EPWR" (at 198.12 102.87 0) (hide yes) (show_name no) (do_not_autoplace no) (effects (font (size 1.27 1.27)) (justify bottom)))
  (property "Availability" "In Stock" (at 198.12 102.87 0) (hide yes) (show_name no) (do_not_autoplace no) (effects (font (size 1.27 1.27)) (justify bottom)))
  (property "Check_prices" "https://www.snapeda.com/parts/TXS0104EPWR/Texas+Instruments/view-part/?ref=eda" (at 198.12 102.87 0) (hide yes) (show_name no) (do_not_autoplace no) (effects (font (size 1.27 1.27)) (justify bottom)))
  (property "JLC" "C44955" (at 198.12 102.87 0) (hide yes) (show_name no) (do_not_autoplace no) (effects (font (size 1.27 1.27))))
  (property "LCSC Part #" "" (at 198.12 102.87 0) (hide yes) (show_name no) (do_not_autoplace no) (effects (font (size 1.27 1.27))))
  (pin "8")
  (pin "13")
  (pin "4")
  (pin "11")
  (pin "14")
  (pin "7")
  (pin "12")
  (pin "3")
  (pin "10")
  (pin "1")
  (pin "5")
  (pin "2")
  (pin "6")
  (pin "9"))
 (symbol
  (lib_id "power:+5V")
  (at 46.99 100.33 90)
  (unit 1)
  (body_style 1)
  (exclude_from_sim no)
  (in_bom yes)
  (on_board yes)
  (in_pos_files yes)
  (dnp no)
  (fields_autoplaced yes)
  (property "Reference" "#PWR089" (at 50.8 100.33 0) (hide yes) (show_name no) (do_not_autoplace no) (effects (font (size 1.27 1.27))))
  (property "Value" "+5V" (at 43.18 100.3299 90) (show_name no) (do_not_autoplace no) (effects (font (size 1.27 1.27)) (justify left)))
  (property "Footprint" "" (at 46.99 100.33 0) (hide yes) (show_name no) (do_not_autoplace no) (effects (font (size 1.27 1.27))))
  (property "Datasheet" "" (at 46.99 100.33 0) (hide yes) (show_name no) (do_not_autoplace no) (effects (font (size 1.27 1.27))))
  (property "Description" "Power symbol creates a global label with name \"+5V\"" (at 46.99 100.33 0) (hide yes) (show_name no) (do_not_autoplace no) (effects (font (size 1.27 1.27))))
  (pin "1"))
 (symbol
  (lib_id "power:GND")
  (at 119.38 95.25 0)
  (unit 1)
  (body_style 1)
  (exclude_from_sim no)
  (in_bom yes)
  (on_board yes)
  (in_pos_files yes)
  (dnp no)
  (property "Reference" "#PWR0110" (at 119.38 101.6 0) (hide yes) (show_name no) (do_not_autoplace no) (effects (font (size 1.27 1.27))))
  (property "Value" "GND" (at 123.19 97.536 0) (show_name no) (do_not_autoplace no) (effects (font (size 1.27 1.27))))
  (property "Footprint" "" (at 119.38 95.25 0) (hide yes) (show_name no) (do_not_autoplace no) (effects (font (size 1.27 1.27))))
  (property "Datasheet" "" (at 119.38 95.25 0) (hide yes) (show_name no) (do_not_autoplace no) (effects (font (size 1.27 1.27))))
  (property "Description" "Power symbol creates a global label with name \"GND\" , ground" (at 119.38 95.25 0) (hide yes) (show_name no) (do_not_autoplace no) (effects (font (size 1.27 1.27))))
  (pin "1"))
 (symbol
  (lib_id "power:+5V")
  (at 110.49 83.82 0)
  (unit 1)
  (body_style 1)
  (exclude_from_sim no)
  (in_bom yes)
  (on_board yes)
  (in_pos_files yes)
  (dnp no)
  (fields_autoplaced yes)
  (property "Reference" "#PWR094" (at 110.49 87.63 0) (hide yes) (show_name no) (do_not_autoplace no) (effects (font (size 1.27 1.27))))
  (property "Value" "+5V" (at 110.49 78.74 0) (show_name no) (do_not_autoplace no) (effects (font (size 1.27 1.27))))
  (property "Footprint" "" (at 110.49 83.82 0) (hide yes) (show_name no) (do_not_autoplace no) (effects (font (size 1.27 1.27))))
  (property "Datasheet" "" (at 110.49 83.82 0) (hide yes) (show_name no) (do_not_autoplace no) (effects (font (size 1.27 1.27))))
  (property "Description" "Power symbol creates a global label with name \"+5V\"" (at 110.49 83.82 0) (hide yes) (show_name no) (do_not_autoplace no) (effects (font (size 1.27 1.27))))
  (pin "1"))
 (symbol
  (lib_id "AM26LS32ACDR:AM26LS32ACDR")
  (at 52.07 93.98 0)
  (unit 1)
  (body_style 1)
  (exclude_from_sim no)
  (in_bom yes)
  (on_board yes)
  (in_pos_files yes)
  (dnp no)
  (fields_autoplaced yes)
  (property "Reference" "U10" (at 80.01 83.82 0) (show_name no) (do_not_autoplace no) (effects (font (size 1.524 1.524))))
  (property "Value" "AM26LS32ACDR" (at 80.01 86.36 0) (show_name no) (do_not_autoplace no) (effects (font (size 1.524 1.524))))
  (property "Footprint" "AM26LS32ACDR:D16" (at 52.07 93.98 0) (hide yes) (show_name no) (do_not_autoplace no) (effects (font (size 1.27 1.27)
    (italic yes))))
  (property "Datasheet" "https://www.ti.com/lit/gpn/am26ls32ac" (at 52.07 93.98 0) (hide yes) (show_name no) (do_not_autoplace no) (effects (font (size 1.27 1.27)
    (italic yes))))
  (property "Description" "" (at 52.07 93.98 0) (hide yes) (show_name no) (do_not_autoplace no) (effects (font (size 1.27 1.27))))
  (property "JLC" "C6180" (at 52.07 93.98 0) (hide yes) (show_name no) (do_not_autoplace no) (effects (font (size 1.27 1.27))))
  (property "LCSC Part #" "" (at 52.07 93.98 0) (hide yes) (show_name no) (do_not_autoplace no) (effects (font (size 1.27 1.27))))
  (pin "14")
  (pin "1")
  (pin "10")
  (pin "16")
  (pin "6")
  (pin "11")
  (pin "3")
  (pin "13")
  (pin "4")
  (pin "2")
  (pin "9")
  (pin "12")
  (pin "15")
  (pin "5")
  (pin "7")
  (pin "8"))
 (symbol
  (lib_id "power:GND")
  (at 218.44 119.38 0)
  (unit 1)
  (body_style 1)
  (exclude_from_sim no)
  (in_bom yes)
  (on_board yes)
  (in_pos_files yes)
  (dnp no)
  (fields_autoplaced yes)
  (property "Reference" "#PWR079" (at 218.44 125.73 0) (hide yes) (show_name no) (do_not_autoplace no) (effects (font (size 1.27 1.27))))
  (property "Value" "GND" (at 218.44 124.46 0) (show_name no) (do_not_autoplace no) (effects (font (size 1.27 1.27))))
  (property "Footprint" "" (at 218.44 119.38 0) (hide yes) (show_name no) (do_not_autoplace no) (effects (font (size 1.27 1.27))))
  (property "Datasheet" "" (at 218.44 119.38 0) (hide yes) (show_name no) (do_not_autoplace no) (effects (font (size 1.27 1.27))))
  (property "Description" "Power symbol creates a global label with name \"GND\" , ground" (at 218.44 119.38 0) (hide yes) (show_name no) (do_not_autoplace no) (effects (font (size 1.27 1.27))))
  (pin "1"))
 (symbol
  (lib_id "power:GND")
  (at 252.73 99.06 0)
  (unit 1)
  (body_style 1)
  (exclude_from_sim no)
  (in_bom yes)
  (on_board yes)
  (in_pos_files yes)
  (dnp no)
  (fields_autoplaced yes)
  (property "Reference" "#PWR0108" (at 252.73 105.41 0) (hide yes) (show_name no) (do_not_autoplace no) (effects (font (size 1.27 1.27))))
  (property "Value" "GND" (at 252.73 104.14 0) (show_name no) (do_not_autoplace no) (effects (font (size 1.27 1.27))))
  (property "Footprint" "" (at 252.73 99.06 0) (hide yes) (show_name no) (do_not_autoplace no) (effects (font (size 1.27 1.27))))
  (property "Datasheet" "" (at 252.73 99.06 0) (hide yes) (show_name no) (do_not_autoplace no) (effects (font (size 1.27 1.27))))
  (property "Description" "Power symbol creates a global label with name \"GND\" , ground" (at 252.73 99.06 0) (hide yes) (show_name no) (do_not_autoplace no) (effects (font (size 1.27 1.27))))
  (pin "1")))
